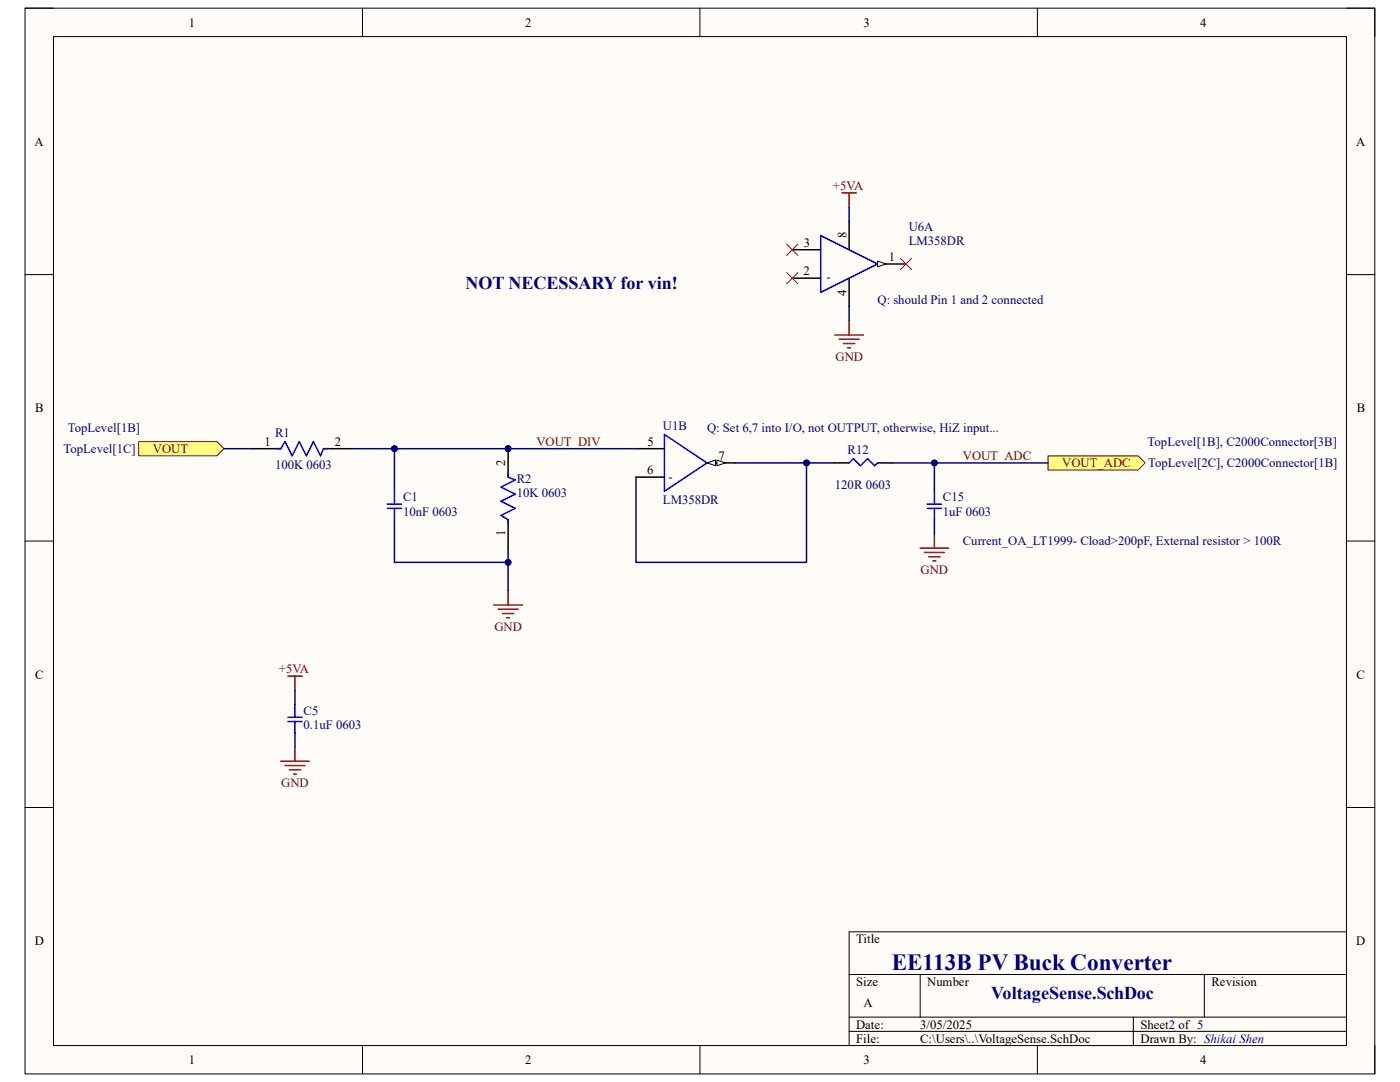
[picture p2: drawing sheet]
<svg xmlns="http://www.w3.org/2000/svg" width="279mm" height="216mm" viewBox="0 0 279 216" stroke-linecap="round" stroke-linejoin="round" font-family="sans-serif">
<path d="M5 1.6h269.4v212.7h-269.4z" fill-rule="evenodd" fill="#fffcf8"/>
<path d="M5 1.6h269.4v212.7h-269.4z" fill="none" stroke="#000" stroke-width=".2"/>
<path d="M10.7 7.3h258v201.3h-258z" fill-rule="evenodd" fill="#fffcf8"/>
<g fill="none" stroke="#000" stroke-width=".2">
<path d="M5 1.6h5.7M10.7 7.3h258v201.3h-258zM72.3 1.6v5.7M139.7 1.6v5.7M207 1.6v5.7M268.7 1.6h5.7v5.7M5 54.8h5.7M268.7 54.8h5.7M5 108h5.7M268.7 108h5.7M5 161.1h5.7M268.7 161.1h5.7"/>
<path d="M169.5 194.4h99.2M183.6 194.4v8.6M240.3 194.4v8.6M268.7 185.9h-99.2v22.7M72.3 208.6v5.7M139.7 208.6v5.7M169.5 203h99.2M169.5 205.8h99.2M207 208.6v5.7M226.2 203v5.6M274.4 208.6v5.7"/>
</g>
<path d="M132.6 86.7l8.5 5.7-8.5 5.6z" fill="none" stroke="#00f" stroke-width=".3"/>
<path d="M126.9 89.5h5.7M126.9 95.2h5.7M141.1 92.4h5.7" fill="none" stroke="#000" stroke-width=".3"/>
<path d="M141.1 92.4l1.7-.6v1.1z" fill="#f8fcff"/>
<path d="M141.1 92.4l1.7-.6v1.1z" fill="none" stroke="#000" stroke-width=".2"/>
<path d="M143.1 91.8l1.7 .6-1.7 .5z" fill="#f8fcff"/>
<path d="M143.1 91.8l1.7 .6-1.7 .5z" fill="none" stroke="#000" stroke-width=".2"/>
<path d="M101.4 117.9v2.8M98.6 120.7h5.6M99.4 121.6h4M100.3 122.4h2.2M101.1 123.3h.6" fill="none" stroke="#800000" stroke-width=".3"/>
<path d="M209.2 91h17.9l1.4 1.4-1.4 1.4h-17.9z" fill-rule="evenodd" fill="#ffff80"/>
<path d="M209.2 91h17.9l1.4 1.4-1.4 1.4h-17.9z" fill="none" stroke="#800000" stroke-width=".2"/>
<path d="M27.7 88.1h15.6l1.4 1.4-1.4 1.4h-15.6z" fill-rule="evenodd" fill="#ffff80"/>
<path d="M27.7 88.1h15.6l1.4 1.4-1.4 1.4h-15.6z" fill="none" stroke="#800000" stroke-width=".2"/>
<path d="M57.5 134.9h2.8M58.9 134.9v2.8M56 151.9h5.7M56.9 152.8h4M57.7 153.6h2.3M58.6 154.5h.6M58.9 149.1v2.8" fill="none" stroke="#800000" stroke-width=".3"/>
<path d="M163.8 47l11.3 5.7-11.3 5.6z" fill="none" stroke="#00f" stroke-width=".3"/>
<path d="M158.1 49.8h5.7M158.1 55.5h5.7M175.1 52.7h5.7" fill="none" stroke="#000" stroke-width=".3"/>
<path d="M175.1 52.1l1.7 .6-1.7 .5z" fill="#f8fcff"/>
<path d="M175.1 52.1l1.7 .6-1.7 .5z" fill="none" stroke="#000" stroke-width=".2"/>
<path d="M169.5 44.2v5.6M169.5 55.5v5.7M50.4 89.5h5.6M64.5 89.5h5.7M166.6 92.4h2.9M175.1 92.4h2.9" fill="none" stroke="#000" stroke-width=".3"/>
<path d="M168 38.5h2.9M169.5 38.5v2.8M166.6 66.8h5.7M167.5 67.7h3.9M168.3 68.5h2.3M169.2 69.4h.5M169.5 64v2.8M183.6 109.4h5.7M184.5 110.2h4M185.3 111.1h2.3M186.2 111.9h.6M186.5 106.5v2.9" fill="none" stroke="#800000" stroke-width=".3"/>
<path d="M157 48.7l2.3 2.3M157 54.4l2.3 2.2M159.3 48.7l-2.3 2.3M159.3 54.4l-2.3 2.2M179.7 51.5l2.2 2.3M181.9 51.5l-2.2 2.3" fill="none" stroke="#f00" stroke-width=".2"/>
<path d="M55.2 89.5h.8l.9-1.4 1.4 2.8 1.4-2.8 1.4 2.8 1.5-2.8 1.4 2.8 .5-1.4h.9M169.5 92.4l.8-.9 1.4 1.4 1.4-1.4 1.5 1.4 .5-.5M186.5 98v2.6M185.1 101.4h2.8M185.1 100.6h2.8M186.5 101.4v2.3" fill="none" stroke="#00f" stroke-width=".3"/>
<circle cx="101.4" cy="89.5" r=".57" fill="#000080"/>
<circle cx="101.4" cy="89.5" r=".57" fill="none" stroke="#000080" stroke-width=".2"/>
<path d="M101.4 89.5v5.7M101.4 103.7v5.7" fill="none" stroke="#000" stroke-width=".3"/>
<circle cx="101.4" cy="89.5" r=".57" fill="#000080"/>
<circle cx="101.4" cy="89.5" r=".57" fill="none" stroke="#000080" stroke-width=".2"/>
<path d="M101.4 94.4v.8l1.4 .6-2.8 1.4 2.8 1.4-2.8 1.4 2.8 1.4-2.8 1.5 1.4 .8v.9" fill="none" stroke="#00f" stroke-width=".3"/>
<path d="M126.9 89.5h-48.2v8.5" fill="none" stroke="#000080" stroke-width=".3"/>
<circle cx="78.7" cy="89.5" r=".57" fill="#000080"/>
<circle cx="78.7" cy="89.5" r=".57" fill="none" stroke="#000080" stroke-width=".2"/>
<circle cx="101.4" cy="89.5" r=".57" fill="#000080"/>
<circle cx="101.4" cy="89.5" r=".57" fill="none" stroke="#000080" stroke-width=".2"/>
<path d="M146.8 92.4h14.2v19.8h-34.1v-17" fill="none" stroke="#000080" stroke-width=".3"/>
<circle cx="161" cy="92.4" r=".57" fill="#000080"/>
<circle cx="161" cy="92.4" r=".57" fill="none" stroke="#000080" stroke-width=".2"/>
<path d="M169.5 41.3v2.9M169.5 61.2v2.8M161 92.4h5.6M58.9 137.7v2.9M58.9 146.2v2.9" fill="none" stroke="#000080" stroke-width=".3"/>
<circle cx="161" cy="92.4" r=".57" fill="#000080"/>
<circle cx="161" cy="92.4" r=".57" fill="none" stroke="#000080" stroke-width=".2"/>
<path d="M186.5 92.4v5.6" fill="none" stroke="#000080" stroke-width=".3"/>
<circle cx="186.5" cy="92.4" r=".57" fill="#000080"/>
<circle cx="186.5" cy="92.4" r=".57" fill="none" stroke="#000080" stroke-width=".2"/>
<path d="M178 92.4h31.2M186.5 103.7v2.8" fill="none" stroke="#000080" stroke-width=".3"/>
<circle cx="186.5" cy="92.4" r=".57" fill="#000080"/>
<circle cx="186.5" cy="92.4" r=".57" fill="none" stroke="#000080" stroke-width=".2"/>
<path d="M70.2 89.5h8.5" fill="none" stroke="#000080" stroke-width=".3"/>
<circle cx="78.7" cy="89.5" r=".57" fill="#000080"/>
<circle cx="78.7" cy="89.5" r=".57" fill="none" stroke="#000080" stroke-width=".2"/>
<path d="M44.7 89.5h5.7M101.4 109.4v8.5" fill="none" stroke="#000080" stroke-width=".3"/>
<circle cx="101.4" cy="112.2" r=".57" fill="#000080"/>
<circle cx="101.4" cy="112.2" r=".57" fill="none" stroke="#000080" stroke-width=".2"/>
<path d="M78.7 103.7v8.5h22.7" fill="none" stroke="#000080" stroke-width=".3"/>
<circle cx="101.4" cy="112.2" r=".57" fill="#000080"/>
<circle cx="101.4" cy="112.2" r=".57" fill="none" stroke="#000080" stroke-width=".2"/>
<path d="M78.7 98v2.6M77.3 101.4h2.8M77.3 100.6h2.8M78.7 101.4v2.3M57.5 144h2.8M57.5 143.1h2.8M58.9 140.6v2.5M58.9 144v2.2" fill="none" stroke="#00f" stroke-width=".3"/>
<text font-size="4.6" fill="#000080" x="178" y="193.5">EE113B PV Buck Converter</text>
<g font-size="3.6" fill="#000080">
<text x="92.9" y="57.6">NOT NECESSARY for vin!</text>
<text x="197.8" y="199.3">VoltageSense.SchDoc</text>
</g>
<g font-size="2.5">
<text x="37.7" y="5.3">1</text>
<text x="104.8" y="5.3">2</text>
<text x="172.3" y="5.3">3</text>
<text x="239.5" y="5.3">4</text>
<text x="6.9" y="29.1">A</text>
<text x="270.6" y="29.1">A</text>
<text x="168.9" y="47.5" transform="rotate(-90 168.9 47.5)">8</text>
<text x="160.4" y="49.3">3</text>
<text x="177.4" y="52.1">1</text>
<text x="160.4" y="54.9">2</text>
<text x="168.9" y="59" transform="rotate(-90 168.9 59)">4</text>
<text x="7" y="82.3">B</text>
<text x="270.8" y="82.3">B</text>
<text x="52.8" y="89">1</text>
<text x="66.8" y="89">2</text>
<text x="129.2" y="89">5</text>
<text x="100.8" y="92.9" transform="rotate(-90 100.8 92.9)">2</text>
<text x="129.2" y="94.7">6</text>
<text x="143.4" y="91.8">7</text>
<text x="100.8" y="106.9" transform="rotate(-90 100.8 106.9)">1</text>
<text x="7" y="135.4">C</text>
<text x="270.7" y="135.4">C</text>
<text x="6.9" y="188.6">D</text>
<text x="170.9" y="188.2">Title</text>
<text x="270.7" y="188.6">D</text>
<text x="170.9" y="196.7">Size</text>
<text x="185" y="196.7">Number</text>
<text x="241.8" y="196.7">Revision</text>
<text x="172.3" y="201">A</text>
<text x="170.9" y="205.2">Date:</text>
<text x="170.9" y="208.1">File:</text>
<text x="183.6" y="205.2">3/05/2025</text>
<text x="183.7" y="208.1">C:\Users\..\VoltageSense.SchDoc</text>
<text x="227.6" y="205.2">Sheet2 of 5</text>
<text x="227.6" y="208.1">Drawn By: Shikai Shen</text>
<text x="37.7" y="212.3">1</text>
<text x="104.8" y="212.3">2</text>
<text x="172.3" y="212.3">3</text>
<text x="239.5" y="212.3">4</text>
</g>
<g font-size="2.5" fill="#800000">
<text x="166.2" y="37.9">+5VA</text>
<text x="166.8" y="72">GND</text>
<text x="107.1" y="89">VOUT_DIV</text>
<text x="30.5" y="90.4">VOUT</text>
<text x="192.2" y="91.8">VOUT_ADC</text>
<text x="212" y="93.2">VOUT_ADC</text>
<text x="183.7" y="114.5">GND</text>
<text x="98.7" y="125.9">GND</text>
<text x="55.7" y="134.4">+5VA</text>
<text x="56.1" y="157">GND</text>
</g>
<g font-size="2.5" fill="#000080">
<text x="181.4" y="46.1">U6A</text>
<text x="181.4" y="49">LM358DR</text>
<text x="164.9" y="56.1">-</text>
<text x="175.1" y="60.6">Q: should Pin 1 and 2 connected</text>
<text x="13.5" y="86.1">TopLevel[1B]</text>
<text x="54.9" y="87.3">R1</text>
<text x="132.3" y="85.9">U1B</text>
<text x="141.1" y="86.1">Q: Set 6,7 into I/O, not OUTPUT, otherwise, HiZ input...</text>
<text x="229" y="89">TopLevel[1B], C2000Connector[3B]</text>
<text x="12.7" y="90.4">TopLevel[1C]</text>
<text x="54.9" y="93.5">100K 0603</text>
<text x="169.2" y="90.7">R12</text>
<text x="229.1" y="93.2">TopLevel[2C], C2000Connector[1B]</text>
<text x="80.4" y="100">C1</text>
<text x="103.1" y="96.4">R2</text>
<text x="103.1" y="99.2">10K 0603</text>
<text x="132.3" y="100.6">LM358DR</text>
<text x="133.4" y="96.1">-</text>
<text x="166.6" y="97.5">120R 0603</text>
<text x="188.2" y="100">C15</text>
<text x="80.4" y="102.9">10nF 0603</text>
<text x="188.2" y="102.9">1uF 0603</text>
<text x="192.2" y="108.8">Current_OA_LT1999- Cload&gt;200pF, External resistor &gt; 100R</text>
<text x="60.6" y="142.6">C5</text>
<text x="60.6" y="145.4">0.1uF 0603</text>
</g>
</svg>
